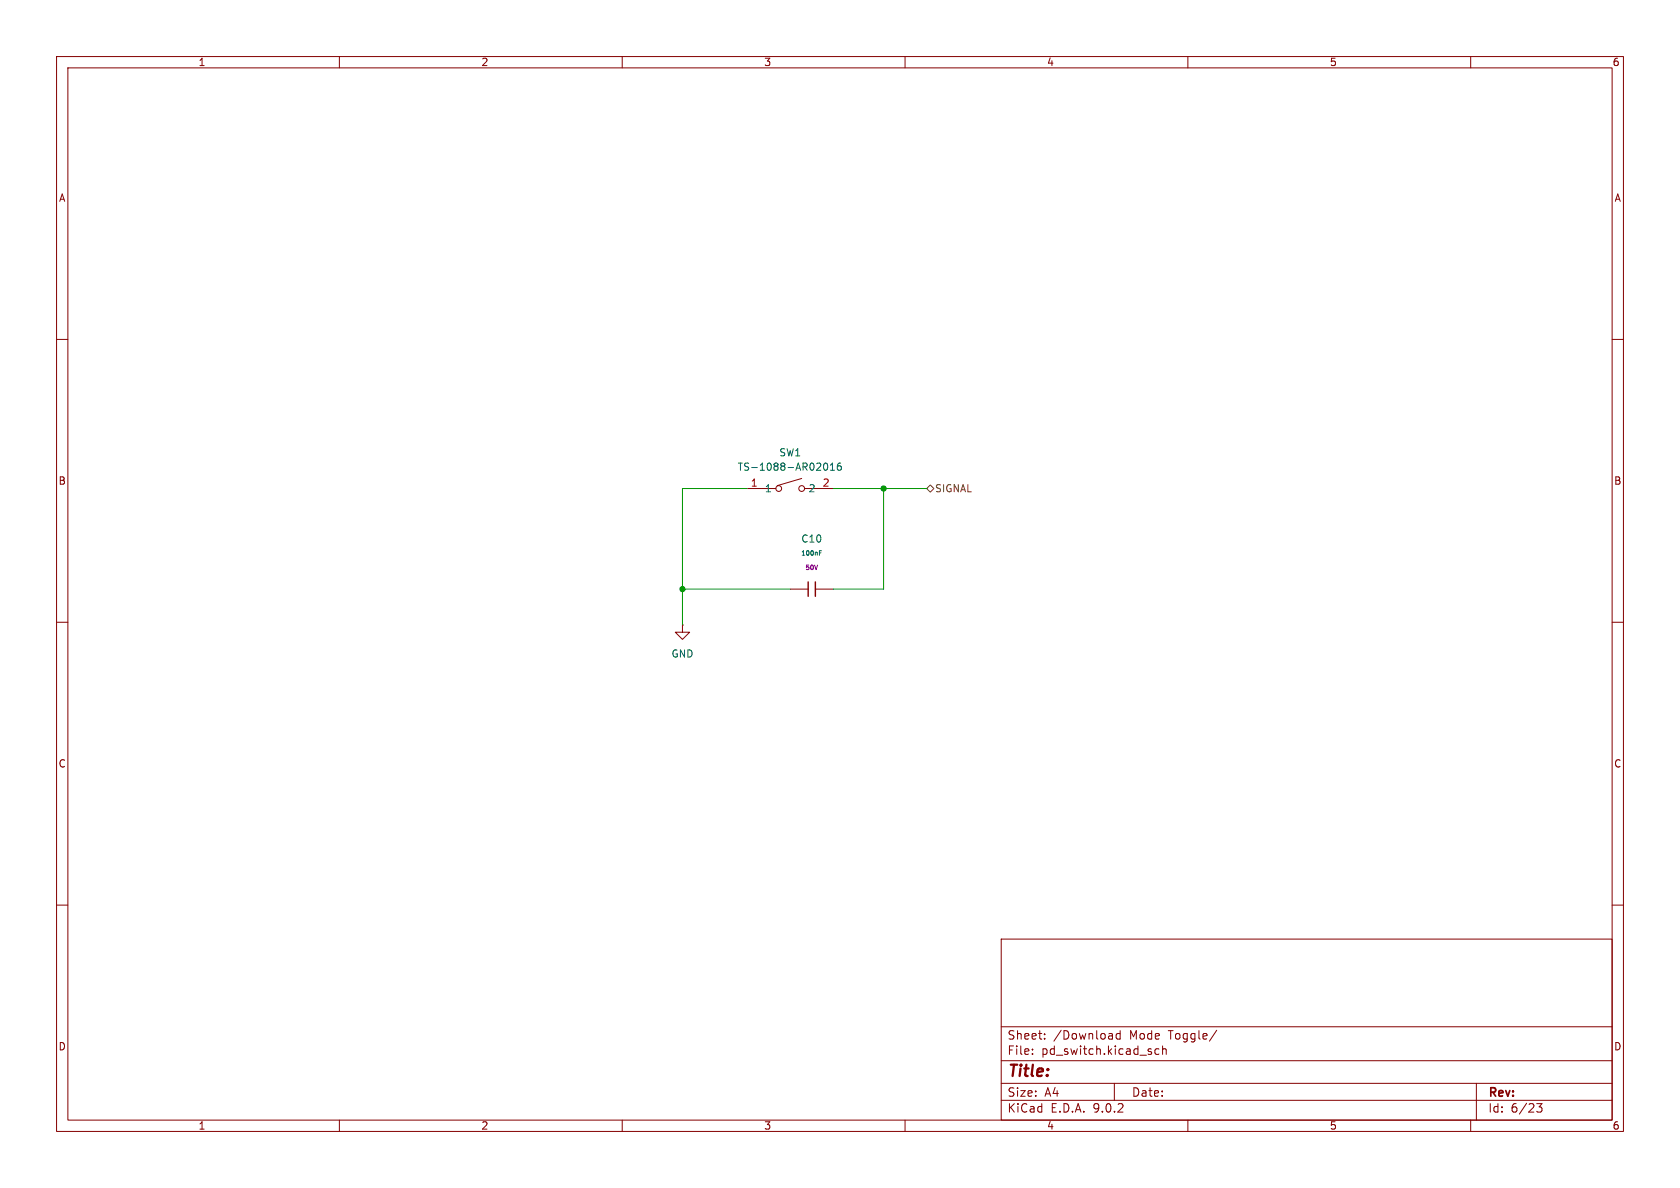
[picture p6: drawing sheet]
<svg xmlns="http://www.w3.org/2000/svg" width="297mm" height="210mm" viewBox="0 0 297 210" stroke-linecap="round" stroke-linejoin="round" font-family="sans-serif">
<g fill="none" stroke="#840000" stroke-width=".18">
<path d="M10 10h277v190h-277zM12 12h273v186h-273zM60 10v2M110 10v2M160 10v2M210 10v2M260 10v2M10 60h2M285 60h2M132.1 86.4h5.1M141.7 84.6l-4.3 1.3M142.2 86.4h5.1"/>
<path d="M10 110h2M120.6 110.5v1.3h1.3l-1.3 1.2-1.2-1.2h1.2M120.6 110.5h.1M139.7 104.1h3.2M144.1 104.1h3.2M285 110h2M10 160h2M177 166h108v32h-108zM285 160h2M60 198v2M110 198v2M160 198v2"/>
<path d="M177 194.5h108M177 191.5h108M177 187.5h108M177 181.5h108M182.5 186.3v.1M182.5 185.5v.1M184.7 183.6v.1M184.7 182.8v.1M197 191.5v3M198 182.2v1.5M198 182.8l-.4-.1-.3 .3v.4l.2 .2h.5M204.9 185.5l-.4-.1-.3 .3v.4l.1 .2h.6"/>
<path d="M205.5 185.5l.2-.1 .4 .1 .1 .9M205.5 184.9v1.5M210 198v2M215.1 182.1l-1.3 2M260 198v2M261 191.5v6.5M271.7 195.1h.9l-.5 .6 .4 .1v.7l-.2 .1-.6-.1"/>
<circle cx="137.7" cy="86.4" r=".51"/>
<circle cx="141.7" cy="86.4" r=".51"/>
</g>
<path d="M144.9 97.7h.2M144.9 97.4h.3M145.6 82.3l.1-.3 .2-.1a.68 .68 0 0 1 .4 .6 .68 .68 0 0 1-.4 .6l-.2-.1-.1-.4M146.8 83.1h.7M146.8 82.2l.4-.3v1.2M148.6 81.9h-.3a.86 .86 0 0 0 0 1.2l.4-.1v-.4l-.2-.3h-.2l-.3 .3" fill="none" stroke="#006464" stroke-width=".18"/>
<path d="M142.9 102.9v2.5M144.1 102.9v2.5" fill="none" stroke="#840000" stroke-width=".25"/>
<path d="M163.8 86.4l.7-.7 .6 .7-.6 .6z" fill="none" stroke="#725600" stroke-width=".18"/>
<path d="M132.1 86.4h-11.5v24.1M147.3 86.4h16.5M156.2 86.4v17.7h-8.9M120.6 104.1h19.1" fill="none" stroke="#009600" stroke-width=".18"/>
<g fill="#009600" stroke="#009600" stroke-width=".18">
<circle cx="156.2" cy="86.4" r=".46"/>
<circle cx="120.6" cy="104.1" r=".46"/>
</g>
<text font-size="2.8" fill="#840000" x="178" y="190.9">Title:</text>
<g font-size="2.1" fill="#840000">
<text x="178" y="184">Sheet:</text>
<text x="186.2" y="184">/Download</text>
<text x="199.7" y="184">Mode</text>
<text x="206.8" y="184">Toggle/</text>
<text x="178" y="186.7">File:</text>
<text x="184.1" y="186.7">pd_switch.kicad_sch</text>
<text x="178" y="196.9">KiCad</text>
<text x="178" y="194.1">Size:</text>
<text x="184.7" y="194.1">A4</text>
<text x="185.7" y="196.9">E.D.A.</text>
<text x="193.3" y="196.9">9.0.2</text>
<text x="200" y="194.1">Date:</text>
<text x="263" y="194.3">Rev:</text>
<text x="263" y="196.9">Id:</text>
<text x="267.1" y="196.9">6/23</text>
</g>
<g font-size="1.8" fill="#840000">
<text x="35" y="11.9">1</text>
<text x="85" y="11.9">2</text>
<text x="135" y="11.9">3</text>
<text x="185" y="11.9">4</text>
<text x="235" y="11.9">5</text>
<text x="285" y="11.9">6</text>
<text x="10.3" y="35.9">A</text>
<text x="285.3" y="35.9">A</text>
<text x="10.3" y="85.9">B</text>
<text x="285.3" y="85.9">B</text>
<text x="10.3" y="135.9">C</text>
<text x="285.3" y="135.9">C</text>
<text x="10.3" y="185.9">D</text>
<text x="285.3" y="185.9">D</text>
<text x="35" y="199.9">1</text>
<text x="85" y="199.9">2</text>
<text x="135" y="199.9">3</text>
<text x="185" y="199.9">4</text>
<text x="235" y="199.9">5</text>
<text x="285" y="199.9">6</text>
</g>
<g font-size="1.8" fill="#006464">
<text x="130.3" y="83.4">TS-1088-AR02016</text>
<text x="137.7" y="80.9">SW1</text>
<text x="135.1" y="87.2">1</text>
<text x="142.9" y="87.2">2</text>
<text x="141.6" y="96.1">C10</text>
<text x="118.6" y="116.4">GND</text>
</g>
<g font-size="1.8" fill="#a90000">
<text x="132.6" y="86.1">1</text>
<text x="145.3" y="86.1">2</text>
</g>
<text font-size="1.8" fill="#725600" x="165.2" y="87.2">SIGNAL</text>
<text font-size="1.1" fill="#006464" x="141.5" y="98.4">100nF</text>
<text font-size="1.1" fill="#840084" x="142.3" y="101">50V</text>
</svg>
